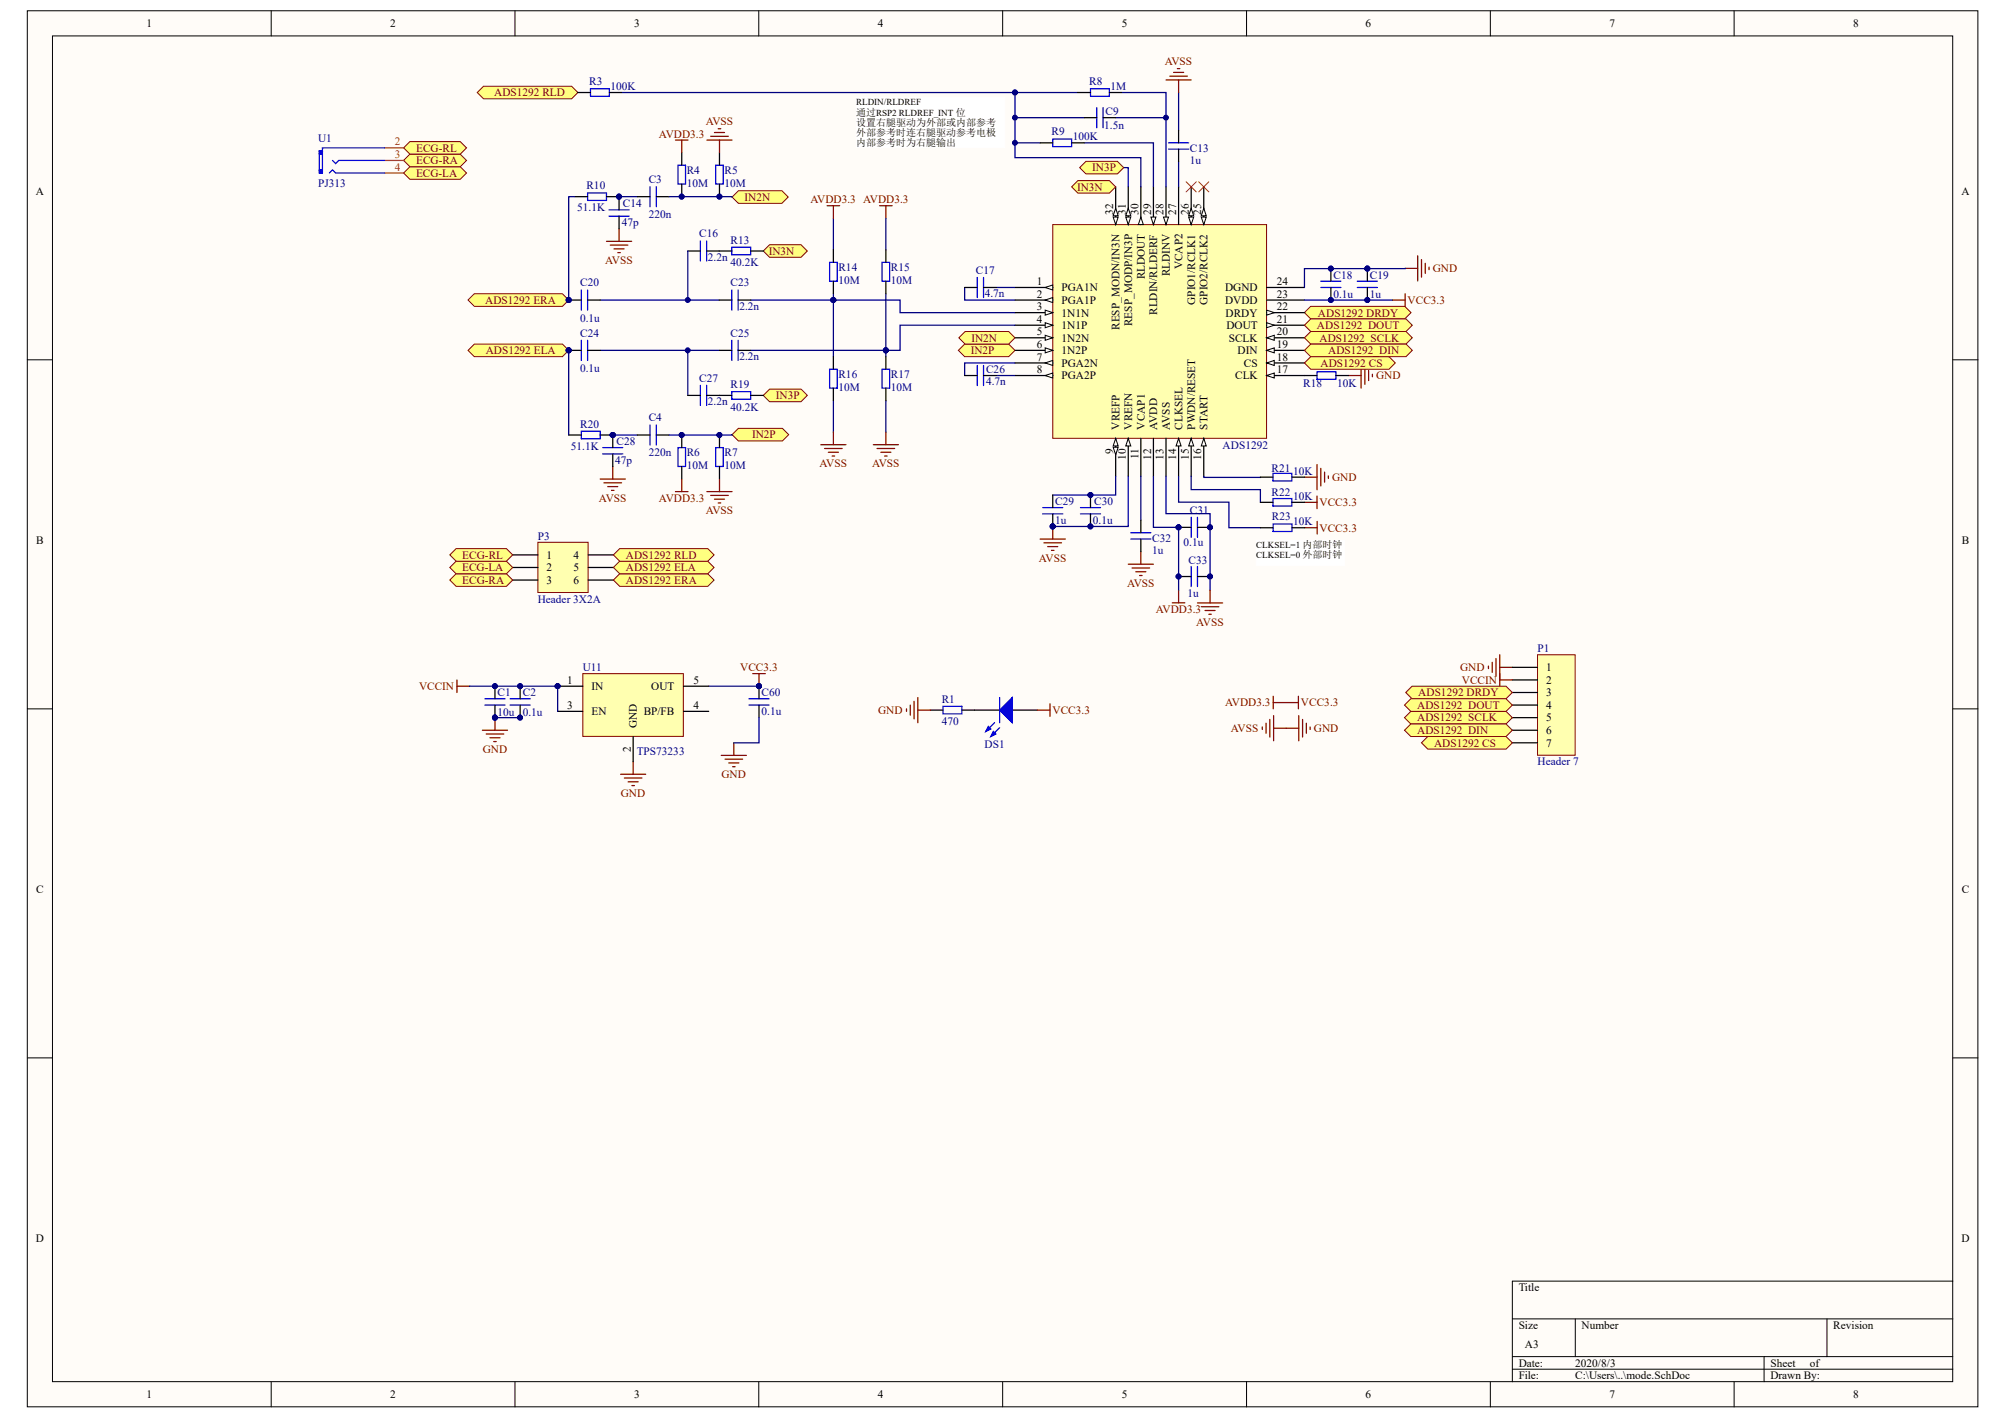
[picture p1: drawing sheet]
# Altium schematic sheet mode.SchDoc
size A3

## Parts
ADS1  ADS1292  [S-PQFP-G32]
C1  10u  [0603p]
C2  0.1u  [0603p]
C3  220n  [0603p]
C4  220n  [0603p]
C9  1.5n  [0603p]
C13  1u  [0603p]
C14  47p  [0603p]
C16  2.2n  [0603p]
C17  4.7n  [0603p]
C18  0.1u  [0603p]
C19  1u  [0603p]
C20  0.1u  [0603p]
C23  2.2n  [0603p]
C24  0.1u  [0603p]
C25  2.2n  [0603p]
C26  4.7n  [0603p]
C27  2.2n  [0603p]
C28  47p  [0603p]
C29  1u  [0603p]
C30  0.1u  [0603p]
C31  0.1u  [0603p]
C32  1u  [0603p]
C33  1u  [0603p]
C60  0.1u  [0603p]
DS1  LED  [SDMLED-0603]  (value not drawn)
P1  Header 7  [HDR1X7]
P3  Header 3X2A  [HDR2X3_CEN]
R1  470  [0603p]
R3  100K  [0603p]
R4  10M  [0603p]
R5  10M  [0603p]
R6  10M  [0603p]
R7  10M  [0603p]
R8  1M  [0603p]
R9  100K  [0603p]
R10  51.1K  [0603p]
R13  40.2K  [0603p]
R14  10M  [0603p]
R15  10M  [0603p]
R16  10M  [0603p]
R17  10M  [0603p]
R18  10K  [0603p]
R19  40.2K  [0603p]
R20  51.1K  [0603p]
R21  10K  [0603p]
R22  10K  [0603p]
R23  10K  [0603p]
U1  PJ313  [PJ313]
U11  TPS73233  [SOT25]

## Ports
ADS1292 CS, ADS1292 DRDY, ADS1292 ELA, ADS1292 ERA, ADS1292 RLD, ADS1292_DIN, ADS1292_DOUT, ADS1292_SCLK, ECG-LA, ECG-RA, ECG-RL, IN2N, IN2P, IN3N, IN3P

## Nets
AVDD3.3: ADS1.12(AVDD) ADS1.23(DVDD) C18.2 C19.2 C31.1 C33.1 C60.2 DS1.1(A) R4.1 R6.1 R14.2 R15.2 R22.2 R23.2 U11.5(OUT)  [also labelled VCC3.3]
AVSS: ADS1.10(VREFN) ADS1.13(AVSS) ADS1.24(DGND) C1.1 C2.1 C13.2 C14.1 C18.1 C19.1 C28.1 C29.1 C30.1 C31.2 C32.1 C33.2 C60.1 P1.1 R1.2 R5.1 R7.1 R16.1 R17.1 R18.2 R21.2 U11.2(GND)  [also labelled GND]
VCCIN: C1.2 C2.2 P1.2 U11.1(IN) U11.3(EN)
ADS1292 CS: ADS1.18(CS) P1.7 ; port ADS1292 CS
ADS1292 DRDY: ADS1.22(DRDY) P1.3 ; port ADS1292 DRDY
ADS1292 ELA: C24.2 P3.5 R20.1 ; port ADS1292 ELA
ADS1292 ERA: C20.2 P3.6 R10.1 ; port ADS1292 ERA
ADS1292 RLD: P3.4 R3.1 ; port ADS1292 RLD
ADS1292_DIN: ADS1.19(DIN) P1.6 ; port ADS1292_DIN
ADS1292_DOUT: ADS1.21(DOUT) P1.4 ; port ADS1292_DOUT
ADS1292_SCLK: ADS1.20(SCLK) P1.5 ; port ADS1292_SCLK
ECG-LA: P3.2 U1.4 ; port ECG-LA
ECG-RA: P3.3 U1.3 ; port ECG-RA
ECG-RL: P3.1 U1.2 ; port ECG-RL
IN2N: ADS1.5(1N2N) C3.1 R4.2 R5.2 ; port IN2N
IN2P: ADS1.6(1N2P) C4.1 R6.2 R7.2 ; port IN2P
IN3N: ADS1.32(RESP_MODN/IN3N) R13.2 ; port IN3N
IN3P: ADS1.31(RESP_MODP/IN3P) R19.2 ; port IN3P
NetADS1_1: ADS1.1(PGA1N) C17.1
NetADS1_2: ADS1.2(PGA1P) C17.2
NetADS1_3: ADS1.3(1N1N) C23.1 R14.1 R16.2
NetADS1_4: ADS1.4(1N1P) C25.1 R15.1 R17.2
NetADS1_7: ADS1.7(PGA2N) C26.2
NetADS1_8: ADS1.8(PGA2P) C26.1
NetADS1_9: ADS1.9(VREFP) C29.2 C30.2
NetADS1_11: ADS1.11(VCAP1) C32.2
NetADS1_14: ADS1.14(CLKSEL) R23.1
NetADS1_15: ADS1.15(PWDN/RESET) R22.1
NetADS1_16: ADS1.16(START) R21.1
NetADS1_17: ADS1.17(CLK) R18.1
NetADS1_27: ADS1.27(VCAP2) C13.1
NetADS1_28: ADS1.28(RLDINV) C9.1 R8.2
NetADS1_29: ADS1.29(RLDIN/RLDERF) R9.2
NetADS1_30: ADS1.30(RLDOUT) C9.2 R3.2 R8.1 R9.1
NetC3_2: C3.2 C14.2 R10.2
NetC4_2: C4.2 C28.2 R20.2
NetC16_1: C16.1 R13.1
NetC16_2: C16.2 C20.1 C23.2
NetC24_1: C24.1 C25.2 C27.2
NetC27_1: C27.1 R19.1
NetDS1_2: DS1.2(K) R1.1

Not connected (* = marked no-connect by the designer): ADS1 25(GPIO2/RCLK2)* 26(GPIO1/RCLK1)*; U11 4(BP/FB)

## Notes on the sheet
- (near R9) RLDIN/RLDREF
  通过RSP2 RLDREF_INT 位
  设置右腿驱动为外部或内部参考
  外部参考时连右腿驱动参考电极
  内部参考时为右腿输出
- (near R23) CLKSEL=1 内部时钟
  CLKSEL=0 外部时钟
